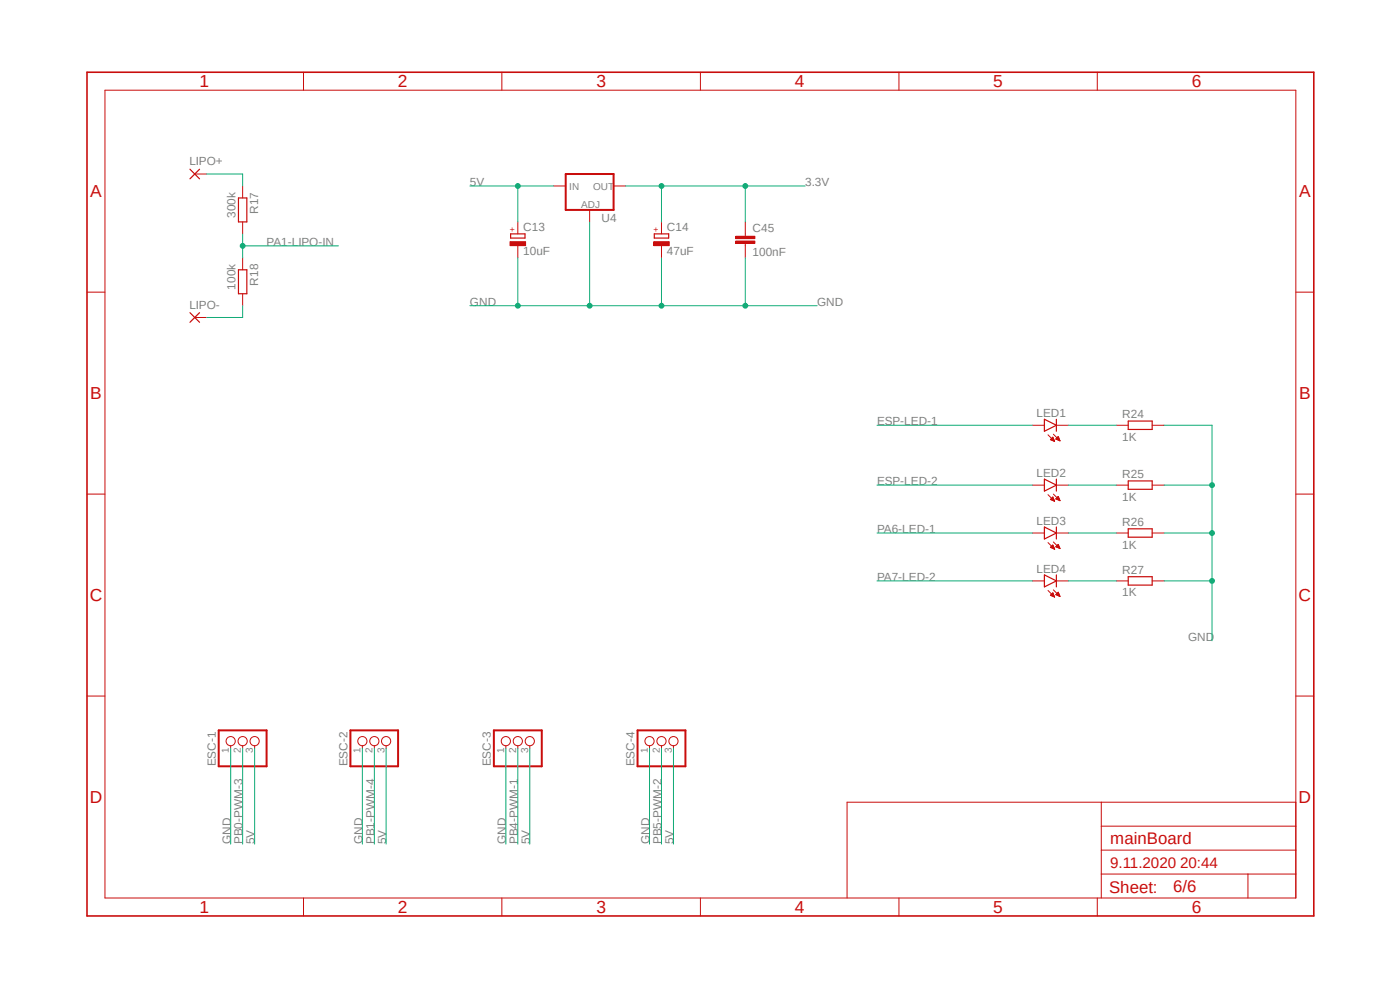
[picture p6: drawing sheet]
<svg xmlns="http://www.w3.org/2000/svg" width="297mm" height="210mm" viewBox="0 0 297 210" stroke-linecap="round" stroke-linejoin="round" font-family="sans-serif">
<path d="M17.9 15l261.2 179.9M279.1 15l-261.2 179.9" fill="none" stroke="#fff" stroke-width=".21"/>
<g fill="none" stroke="#c90d0c" stroke-width=".21">
<path d="M22.3 19.1h252.6v171.4h-252.6zM64.4 15.3v3.8M106.5 15.3v3.8M148.6 15.3v3.8M190.7 15.3v3.8M232.8 15.3v3.8M117.5 39.5h2.5M130.2 39.5h2.5M125.1 44.5v2.6M158.1 49.6v.5M158.1 51.6v.6M18.5 62h3.8"/>
<path d="M274.9 62h3.8M18.5 104.8h3.8M274.9 104.8h3.8M18.5 147.7h3.8M274.9 147.7h3.8M233.6 170.2v20.3M233.6 175.3h41.3M274.9 170.2h-95.2v20.3M64.4 190.5v3.8M106.5 190.5v3.8M148.6 190.5v3.8M190.7 190.5v3.8"/>
<path d="M232.8 190.5v3.8M233.6 185.4h41.3M233.6 180.3h41.3M264.8 185.4v5.1"/>
</g>
<path d="M18.5 15.3h260.2v179h-260.2z" fill="none" stroke="#c90d0c" stroke-width=".34"/>
<path d="M120 36.9h10.2v7.6h-10.2z" fill="none" stroke="#c90d0c" stroke-width=".42"/>
<path d="M156.1 51.1h4v.5h-4z" fill-rule="evenodd" fill="#c90d0c"/>
<path d="M156.1 51.1h4v.5h-4z" fill="none" stroke="#c90d0c" stroke-width=".21"/>
<path d="M156.1 50.1h4v.5h-4z" fill-rule="evenodd" fill="#c90d0c"/>
<path d="M156.1 50.1h4v.5h-4zM158.1 47.1v2.5M158.1 52.2v2.5" fill="none" stroke="#c90d0c" stroke-width=".21"/>
<path d="M108.3 49.6h3.1v.9h-3.1z" fill="none" stroke="#c90d0c" stroke-width=".25"/>
<path d="M108.2 51.3h3.3v.8h-3.3z" fill-rule="evenodd" fill="#c90d0c"/>
<path d="M108.2 51.3h3.3v.8h-3.3zM109.9 47.1v2.5M109.9 52.2v2.5" fill="none" stroke="#c90d0c" stroke-width=".21"/>
<path d="M138.8 49.6h3.1v.9h-3.1z" fill="none" stroke="#c90d0c" stroke-width=".25"/>
<path d="M138.7 51.3h3.3v.8h-3.3z" fill-rule="evenodd" fill="#c90d0c"/>
<g fill="none" stroke="#c90d0c" stroke-width=".21">
<path d="M41.3 36.9h2.6M51.5 39.5v2.5M51.5 47.1v2.5M51.5 54.7v2.5M138.7 51.3h3.3v.8h-3.3zM140.3 47.1v2.5M140.3 52.2v2.5M41.3 67.4h2.6M51.5 62.3v2.6M219 90.2h2.6M222.3 92.2l1.4 1.4M222.9 93.3h.7"/>
<path d="M222.9 93.2h.7M223 93.1h.5M223.1 93h.4M223.1 93.4h.5M223.2 93h.2M223.4 92.8l-.6 .5 .9 .3M223.4 92.8l.3 .8M223.4 93.5h.3M223.4 92.8h-.1M223.5 92.1l1.4 1.4M223.6 93.6h.1M224 93.1h.7"/>
<path d="M224.1 90.2h2.6M224.1 93h.6M224.2 93.2h.5M224.2 93h.5M224.3 92.8h.3M224.4 93.3h.4M224.4 92.8h.2M224.5 92.7h.1M224.5 92.6l.4 .9-.9-.4zM224.6 93.4h.2M224.8 93.5h.1M236.8 90.2h2.6"/>
<path d="M244.4 90.2h2.6M219 102.9h2.6M219 113.1h2.6M222.3 104.9l1.4 1.4M222.3 115.1l1.5 1.4M222.9 105.9h.7M222.9 116.1h.7M222.9 116h.7M223 106h.6M223 105.8h.5M223 116h.5M223.1 105.7h.4"/>
<path d="M223.1 116.2h.5M223.1 115.9h.4M223.2 106.1h.4M223.2 105.7h.2M223.2 115.8h.2M223.3 105.6h.1M223.3 115.7h.1M223.3 116.3h.3M223.4 105.5l-.6 .5 .9 .3M223.4 105.5l.3 .8M223.4 105.5h.1M223.4 115.6l.3 .9-.9-.4z"/>
<path d="M223.4 106.2h.3M223.5 104.8l1.4 1.4M223.5 115l1.4 1.4M223.5 116.4h.2M223.6 106.3h.1M224 116l.5-.5 .4 .9zM224 105.8h.7M224 116h.7M224.1 102.9h2.6M224.1 105.7h.6M224.1 113.1h2.6M224.1 116h.6"/>
<path d="M224.1 115.9h.6M224.2 105.9h.5M224.2 105.7h.5M224.2 115.8h.4M224.3 105.6h.3M224.3 115.7h.3M224.3 116.1h.5M224.4 105.5h.2M224.4 106h.4M224.4 115.6h.2M224.5 105.4h.1M224.5 105.3l.4 .9-.9-.4z"/>
<path d="M224.5 115.5h.1M224.5 116.2h.3M224.6 106.1h.2M224.7 116.3h.2M224.8 106.2h.1M236.8 102.9h2.6M236.8 113.1h2.6M244.4 102.9h2.6M244.4 113.1h2.6M219 123.2h2.6M222.3 125.3l1.4 1.4M222.8 126.3l.9 .4"/>
<path d="M222.8 126.3l.6-.5 .3 .9M222.9 126.3h.7M223 126.2h.5M223.1 126.4h.5M223.1 126.1h.4M223.1 126h.4M223.2 125.9h.2M223.3 126.4h.3M223.3 125.8h.1M223.4 126.5h.3M223.5 125.1l1.4 1.4M223.6 126.6h.1"/>
<path d="M224.1 126.2h.6M224.1 126.1h.6M224.1 123.2h2.6M224.2 126h.5M224.2 125.9h.4M224.3 126.3h.5M224.3 125.8h.3M224.4 125.7h.1M224.5 126.4h.3M224.5 125.6l-.5 .6 .9 .3M224.5 125.6l.4 .9M224.5 125.6v.1"/>
<path d="M224.7 126.4h.1M236.8 123.2h2.6M244.4 123.2h2.6M48.9 158.2v.5M51.5 158.2v.5M54 158.2v.5M76.9 158.2v.5M79.4 158.2v.5M81.9 158.2v.5M107.3 158.2v.5M109.9 158.2v.5M112.4 158.2v.5"/>
<path d="M137.8 158.2v.5M140.3 158.2v.5M142.9 158.2v.5"/>
<circle cx="48.9" cy="157.2" r=".98"/>
<circle cx="51.5" cy="157.2" r=".98"/>
<circle cx="54" cy="157.2" r=".98"/>
<circle cx="76.9" cy="157.2" r=".98"/>
<circle cx="79.4" cy="157.2" r=".98"/>
<circle cx="81.9" cy="157.2" r=".98"/>
<circle cx="107.3" cy="157.2" r=".98"/>
<circle cx="109.9" cy="157.2" r=".98"/>
<circle cx="112.4" cy="157.2" r=".98"/>
<circle cx="137.8" cy="157.2" r=".98"/>
<circle cx="140.3" cy="157.2" r=".98"/>
<circle cx="142.9" cy="157.2" r=".98"/>
</g>
<path d="M46.4 154.9h10.2v7.7h-10.2zM74.3 154.9h10.2v7.7h-10.2zM104.8 154.9h10.1v7.7h-10.1zM135.3 154.9h10.1v7.7h-10.1z" fill="none" stroke="#c90d0c" stroke-width=".42"/>
<g fill="none" stroke="#c90d0c" stroke-width=".25">
<path d="M40.3 35.9l2 2M42.3 35.9l-2 2M50.6 42h1.8v5.1h-1.8zM50.6 57.2h1.8v5.1h-1.8zM40.3 66.3l2 2.1M42.3 66.3l-2 2.1M221.6 88.9l2.5 1.3-2.5 1.3zM224.1 88.9v2.6M239.4 89.3h5v1.8h-5zM221.6 101.6l2.5 1.3-2.5 1.3zM221.6 111.8l2.5 1.3-2.5 1.2zM224.1 101.6v2.6"/>
<path d="M224.1 111.8v2.5M239.4 102h5v1.8h-5zM239.4 112.2h5v1.8h-5zM221.6 122l2.5 1.2-2.5 1.3zM224.1 122v2.5M239.4 122.3h5v1.8h-5z"/>
</g>
<path d="M109.9 54.7v10.2h30.4M125.1 47.1v17.8" fill="none" stroke="#0dab76" stroke-width=".21"/>
<circle cx="125.1" cy="64.9" r=".51" fill="#0dab76"/>
<g fill="none" stroke="#0dab76" stroke-width=".21">
<path d="M99.7 64.9h10.2"/>
<circle cx="125.1" cy="64.9" r=".51"/>
</g>
<circle cx="109.9" cy="64.9" r=".51" fill="#0dab76"/>
<g fill="none" stroke="#0dab76" stroke-width=".21">
<path d="M140.3 54.7v10.2h17.8"/>
<circle cx="109.9" cy="64.9" r=".51"/>
</g>
<circle cx="140.3" cy="64.9" r=".51" fill="#0dab76"/>
<g fill="none" stroke="#0dab76" stroke-width=".21">
<path d="M158.1 54.7v10.2h15.3"/>
<circle cx="140.3" cy="64.9" r=".51"/>
</g>
<circle cx="158.1" cy="64.9" r=".51" fill="#0dab76"/>
<g fill="none" stroke="#0dab76" stroke-width=".21">
<path d="M247 90.2h10.1v33h-10.1M247 113.1h10.1M48.9 158.7v20.4M76.9 158.7v20.4M107.3 158.7v20.4M137.8 158.7v20.4"/>
<circle cx="158.1" cy="64.9" r=".51"/>
</g>
<circle cx="257.1" cy="113.1" r=".51" fill="#0dab76"/>
<g fill="none" stroke="#0dab76" stroke-width=".21">
<path d="M247 102.9h10.1"/>
<circle cx="257.1" cy="113.1" r=".51"/>
</g>
<circle cx="257.1" cy="102.9" r=".51" fill="#0dab76"/>
<g fill="none" stroke="#0dab76" stroke-width=".21">
<path d="M257.1 123.2v12.7"/>
<circle cx="257.1" cy="102.9" r=".51"/>
</g>
<circle cx="257.1" cy="123.2" r=".51" fill="#0dab76"/>
<g fill="none" stroke="#0dab76" stroke-width=".21">
<path d="M99.7 39.5h17.8M109.9 39.5v7.6"/>
<circle cx="257.1" cy="123.2" r=".51"/>
</g>
<circle cx="109.9" cy="39.5" r=".51" fill="#0dab76"/>
<g fill="none" stroke="#0dab76" stroke-width=".21">
<path d="M132.7 39.5h25.4M140.3 39.5v7.6M54 158.7v20.4M81.9 158.7v20.4M112.4 158.7v20.4M142.9 158.7v20.4"/>
<circle cx="109.9" cy="39.5" r=".51"/>
</g>
<circle cx="140.3" cy="39.5" r=".51" fill="#0dab76"/>
<g fill="none" stroke="#0dab76" stroke-width=".21">
<path d="M170.8 39.5h-12.7v7.6"/>
<circle cx="140.3" cy="39.5" r=".51"/>
</g>
<circle cx="158.1" cy="39.5" r=".51" fill="#0dab76"/>
<g fill="none" stroke="#0dab76" stroke-width=".21">
<path d="M43.9 36.9h7.6v2.6M51.5 49.6v5.1M51.5 52.2h20.3M51.5 64.9v2.5h-7.6M51.5 158.7v20.4M79.4 158.7v20.4"/>
<circle cx="158.1" cy="39.5" r=".51"/>
</g>
<circle cx="51.5" cy="52.2" r=".51" fill="#0dab76"/>
<g fill="none" stroke="#0dab76" stroke-width=".21">
<path d="M186.1 90.2h32.9M226.7 90.2h10.1M186.1 102.9h32.9M186.1 113.1h32.9M226.7 102.9h10.1M226.7 113.1h10.1M186.1 123.2h32.9M226.7 123.2h10.1M109.9 158.7v20.4M140.3 158.7v20.4"/>
<circle cx="51.5" cy="52.2" r=".51"/>
</g>
<g font-size="3.7" fill="#c90d0c">
<text x="42.3" y="18.5">1</text>
<text x="84.4" y="18.5">2</text>
<text x="126.5" y="18.5">3</text>
<text x="168.6" y="18.5">4</text>
<text x="210.7" y="18.5">5</text>
<text x="252.9" y="18.5">6</text>
<text x="19.1" y="41.9">A</text>
<text x="275.6" y="41.9">A</text>
<text x="19.1" y="84.7">B</text>
<text x="275.6" y="84.7">B</text>
<text x="19" y="127.5">C</text>
<text x="275.5" y="127.5">C</text>
<text x="19" y="170.4">D</text>
<text x="275.5" y="170.4">D</text>
<text x="42.3" y="193.7">1</text>
<text x="84.4" y="193.7">2</text>
<text x="126.5" y="193.7">3</text>
<text x="168.6" y="193.7">4</text>
<text x="210.7" y="193.7">5</text>
<text x="252.9" y="193.7">6</text>
</g>
<g font-size="3.6" fill="#c90d0c">
<text x="235.5" y="179.1">mainBoard</text>
<text x="235.3" y="189.4">Sheet:</text>
<text x="248.9" y="189.2">6/6</text>
</g>
<text font-size="3.2" fill="#c90d0c" x="235.5" y="184.1">9.11.2020 20:44</text>
<g font-size="2.5" fill="#808080">
<text x="40.2" y="35.1">LIPO+</text>
<text x="99.7" y="39.5">5V</text>
<text x="170.8" y="39.5">3.3V</text>
<text x="50" y="46.2" transform="rotate(-90 50 46.2)">300k</text>
<text x="54.7" y="45.3" transform="rotate(-90 54.7 45.3)">R17</text>
<text x="127.6" y="47.1">U4</text>
<text x="56.6" y="52.2">PA1-LIPO-IN</text>
<text x="111" y="49.1">C13</text>
<text x="141.5" y="49.1">C14</text>
<text x="159.6" y="49.2">C45</text>
<text x="111" y="54.2">10uF</text>
<text x="141.5" y="54.2">47uF</text>
<text x="159.6" y="54.3">100nF</text>
<text x="40.2" y="65.5">LIPO-</text>
<text x="50" y="61.4" transform="rotate(-90 50 61.4)">100k</text>
<text x="54.7" y="60.6" transform="rotate(-90 54.7 60.6)">R18</text>
<text x="99.7" y="64.9">GND</text>
<text x="173.4" y="64.9">GND</text>
<text x="219.9" y="88.4">LED1</text>
<text x="238.1" y="88.7">R24</text>
<text x="186.1" y="90.2">ESP-LED-1</text>
<text x="238.1" y="93.5">1K</text>
<text x="219.9" y="101.1">LED2</text>
<text x="238.1" y="101.4">R25</text>
<text x="186.1" y="102.9">ESP-LED-2</text>
<text x="238.1" y="106.2">1K</text>
<text x="186.1" y="113.1">PA6-LED-1</text>
<text x="219.9" y="111.3">LED3</text>
<text x="238.1" y="111.6">R26</text>
<text x="238.1" y="116.4">1K</text>
<text x="186.1" y="123.2">PA7-LED-2</text>
<text x="219.9" y="121.5">LED4</text>
<text x="238.1" y="121.7">R27</text>
<text x="238.1" y="126.5">1K</text>
<text x="252.1" y="135.9">GND</text>
<text x="45.8" y="162.6" transform="rotate(-90 45.8 162.6)">ESC-1</text>
<text x="73.7" y="162.6" transform="rotate(-90 73.7 162.6)">ESC-2</text>
<text x="104.1" y="162.6" transform="rotate(-90 104.1 162.6)">ESC-3</text>
<text x="134.6" y="162.6" transform="rotate(-90 134.6 162.6)">ESC-4</text>
<text x="48.9" y="179.1" transform="rotate(-90 48.9 179.1)">GND</text>
<text x="51.5" y="179.1" transform="rotate(-90 51.5 179.1)">PB0-PWM-3</text>
<text x="54" y="179.1" transform="rotate(-90 54 179.1)">5V</text>
<text x="76.9" y="179.1" transform="rotate(-90 76.9 179.1)">GND</text>
<text x="79.4" y="179.1" transform="rotate(-90 79.4 179.1)">PB1-PWM-4</text>
<text x="82" y="179.1" transform="rotate(-90 82 179.1)">5V</text>
<text x="107.3" y="179.1" transform="rotate(-90 107.3 179.1)">GND</text>
<text x="109.9" y="179.1" transform="rotate(-90 109.9 179.1)">PB4-PWM-1</text>
<text x="112.4" y="179.1" transform="rotate(-90 112.4 179.1)">5V</text>
<text x="137.8" y="179.1" transform="rotate(-90 137.8 179.1)">GND</text>
<text x="140.3" y="179.1" transform="rotate(-90 140.3 179.1)">PB5-PWM-2</text>
<text x="142.9" y="179.1" transform="rotate(-90 142.9 179.1)">5V</text>
</g>
<g font-size="2.1" fill="#808080">
<text x="120.8" y="40.2">IN</text>
<text x="125.9" y="40.2">OUT</text>
<text x="123.3" y="44">ADJ</text>
<text x="48.6" y="159.8" transform="rotate(-90 48.6 159.8)">1</text>
<text x="51.1" y="159.8" transform="rotate(-90 51.1 159.8)">2</text>
<text x="53.6" y="159.8" transform="rotate(-90 53.6 159.8)">3</text>
<text x="76.5" y="159.8" transform="rotate(-90 76.5 159.8)">1</text>
<text x="79" y="159.8" transform="rotate(-90 79 159.8)">2</text>
<text x="81.6" y="159.8" transform="rotate(-90 81.6 159.8)">3</text>
<text x="107" y="159.8" transform="rotate(-90 107 159.8)">1</text>
<text x="109.5" y="159.8" transform="rotate(-90 109.5 159.8)">2</text>
<text x="112.1" y="159.8" transform="rotate(-90 112.1 159.8)">3</text>
<text x="137.5" y="159.8" transform="rotate(-90 137.5 159.8)">1</text>
<text x="140" y="159.8" transform="rotate(-90 140 159.8)">2</text>
<text x="142.5" y="159.8" transform="rotate(-90 142.5 159.8)">3</text>
</g>
<g font-size="1.8" fill="#c90d0c">
<text x="109.3" y="49.2" transform="rotate(-90 109.3 49.2)">+</text>
<text x="139.7" y="49.2" transform="rotate(-90 139.7 49.2)">+</text>
</g>
</svg>
